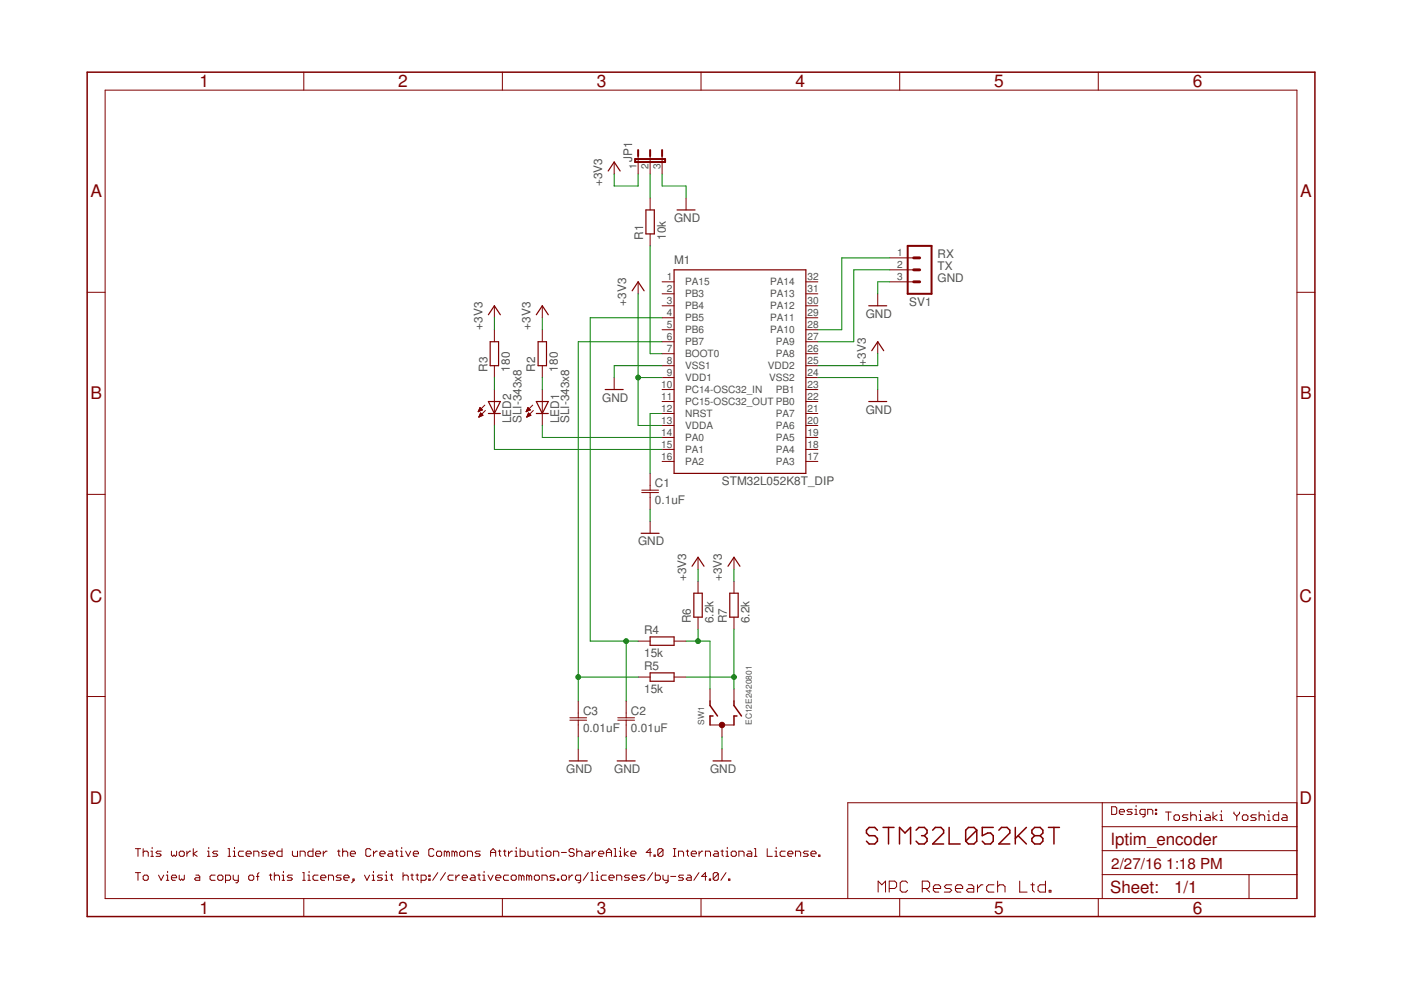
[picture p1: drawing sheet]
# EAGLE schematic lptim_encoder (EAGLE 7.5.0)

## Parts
C1  0.1uF  C-JIS050-024X044  [C050-024X044]
C2  0.01uF  C-JIS050-024X044  [C050-024X044]
C3  0.01uF  C-JIS050-024X044  [C050-024X044]
JP1  JP2E  [JP2]
LED1  SLI-343x8  LED3MM  [LED3MM]
LED2  SLI-343x8  LED3MM  [LED3MM]
M1  STM32L052K8T_DIP  [DIP32]
R1  10k  R-EU_0207/2V  [0207/2V]
R2  180  R-EU_0207/2V  [0207/2V]
R3  180  R-EU_0207/2V  [0207/2V]
R4  15k  R-EU_0207/2V  [0207/2V]
R5  15k  R-EU_0207/2V  [0207/2V]
R6  6.2k  R-EU_0207/2V  [0207/2V]
R7  6.2k  R-EU_0207/2V  [0207/2V]
SV1  MA03-1  [MA03-1]
SW1  EC12E2420801  EC12E_SW  [ALPS_EC12E_SW]

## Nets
+3V3: JP1.1 M1.9(VDD1) M1.13(VDDA) M1.25(VDD2) R2.2 R3.2 R6.2 R7.2
GND: C1.2 C2.2 C3.2 JP1.3 M1.8(VSS1) M1.24(VSS2) SV1.3 SW1.C
N$1: M1.27(PA9) SV1.2
N$2: M1.7(BOOT0) R1.1
N$3: M1.28(PA10) SV1.1
N$4: C1.1 M1.12(NRST)
N$5: R4.2 R6.1 SW1.A
N$6: JP1.2 R1.2
N$7: C2.1 M1.4(PB5) R4.1
N$8: R5.2 R7.1 SW1.B
N$9: C3.1 M1.6(PB7) R5.1
N$10: LED1.A R2.1
N$11: LED1.K(C) M1.14(PA0)
N$12: LED2.A R3.1
N$13: LED2.K(C) M1.15(PA1)
Unconnected: M1.1(PA15) M1.2(PB3) M1.3(PB4) M1.5(PB6) M1.10(PC14-OSC32_IN) M1.11(PC15-OSC32_OUT) M1.16(PA2) M1.17(PA3) M1.18(PA4) M1.19(PA5) M1.20(PA6) M1.21(PA7) M1.22(PB0) M1.23(PB1) M1.26(PA8) M1.29(PA11) M1.30(PA12) M1.31(PA13) M1.32(PA14) SW1.D SW1.E SW1.GND1(G) SW1.GND2(G)

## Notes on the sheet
- RX
- TX
- GND
- Design:
- Toshiaki Yoshida
- STM32L052K8T
- This work is licensed under the Creative Commons Attribution-ShareAlike 4.0 International License.
- To view a copy of this license, visit http://creativecommons.org/licenses/by-sa/4.0/.
- MPC Research Ltd.
